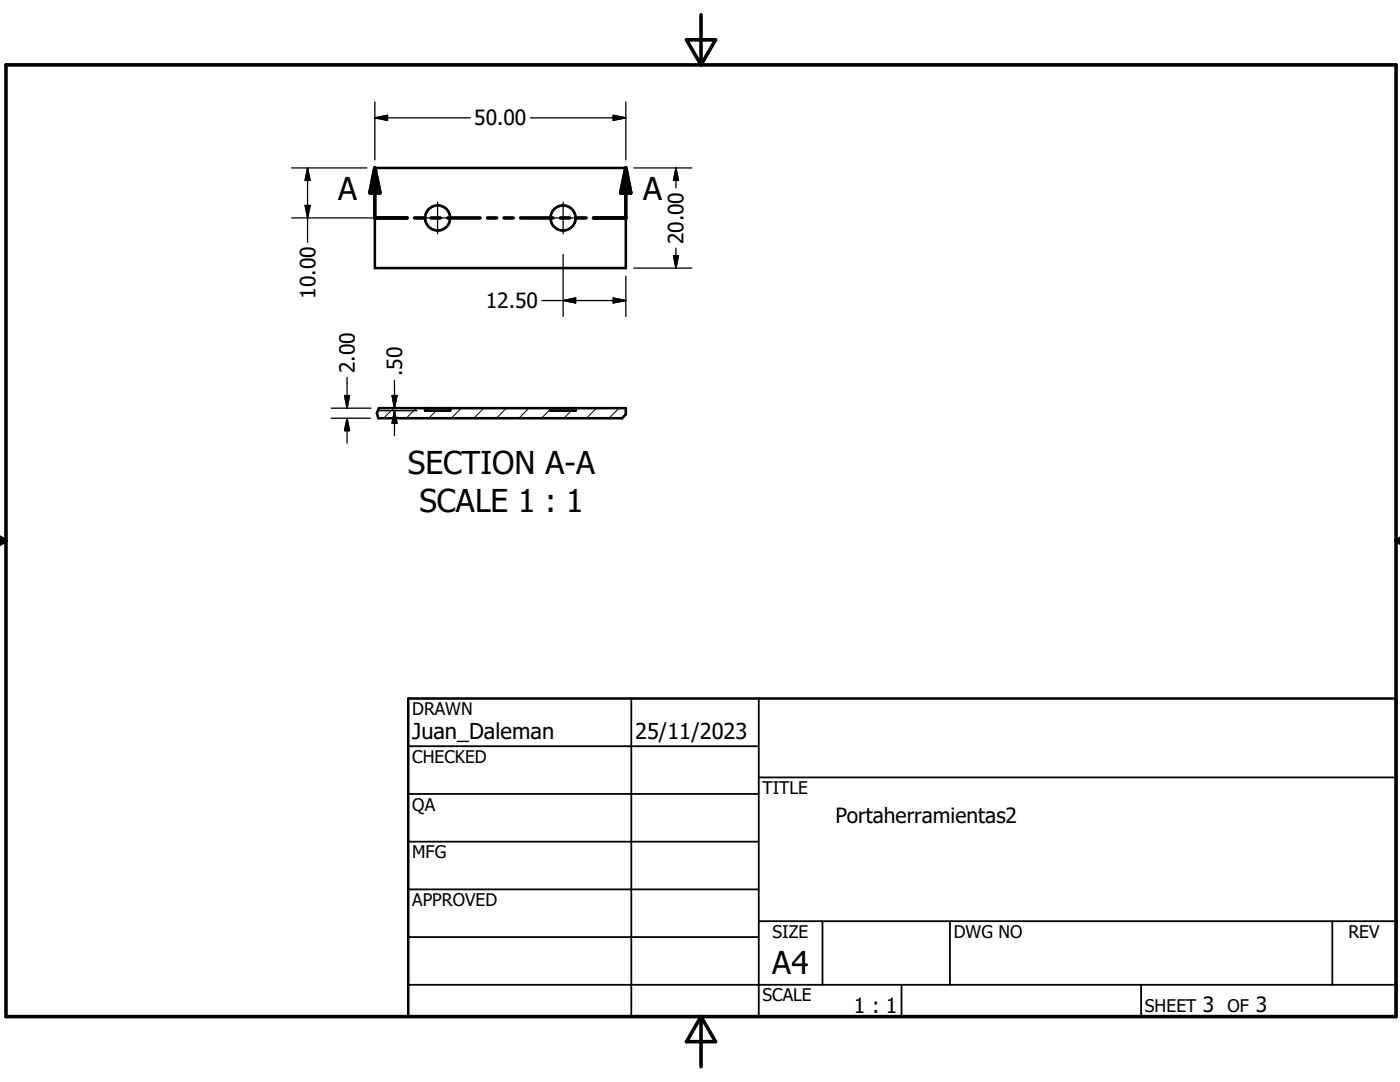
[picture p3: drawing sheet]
<svg xmlns="http://www.w3.org/2000/svg" width="279mm" height="216mm" viewBox="0 0 279 216" stroke-linecap="round" stroke-linejoin="round" font-family="sans-serif">
<path d="M78.6 81.4l-2 2.1M83.1 81.4l-2 2.1M87.1 82l-1.5 1.5M92.1 81.4l-2.1 2.1M96.6 81.4l-2.1 2.1M101.1 81.4l-2 2.1M105.5 81.4l-1.9 2.1M109.9 81.6l-1.8 1.9M114 82l-1.5 1.5M119 81.4l-2 2.1M123.5 81.4l-2 2.1" fill="none" stroke="#000" stroke-width=".2"/>
<g fill="none" stroke="#000" stroke-width=".51">
<path d="M74.8 33.5h50.1v20h-50.1zM75.6 81.4h49.3v1.3l-.7 .8h-48.7l-.3-1.1zM84.8 81.4v.6h5v-.6M109.9 81.4v.6h5v-.6M81.5 139.4h197.1v63.5h-197.1z"/>
<circle cx="87.3" cy="43.5" r="2.5"/>
<circle cx="112.4" cy="43.5" r="2.5"/>
</g>
<g fill="none" stroke="#000" stroke-width=".71">
<path d="M1.2 12.9h277.4v190h-277.4zM137 7.9h5.8l-2.9 5zM139.9 2.9v10M74.8 33.5v10h6.4M74.8 33.5l1 5h-2zM124.9 33.5v10h-6.4M124.9 33.5l1 5h-2zM82.7 43.5h1.9M86.1 43.5h1.8M89.4 43.5h6.4M97.3 43.5h1.8M100.6 43.5h1.8"/>
<path d="M103.9 43.5h6.4M111.8 43.5h1.9M115.2 43.5h1.8M-.1 107.9h1.3M-.1 107.2l1.3 .7M1.2 107.9l-1.2 .7M278.6 107.9h.8M278.6 107.9l.8 .5M279.4 107.4l-.8 .5M139.9 202.9v10M139.9 202.9l2.9 5h-5.8z"/>
</g>
<g fill="none" stroke="#000" stroke-width=".36">
<path d="M126 139.4v63.5M151.4 139.4v63.5M81.5 148.9h69.9M81.5 158.4h69.9M151.4 155.1h127.2M81.5 167.9h69.9M81.5 177.5h69.9M81.5 187h69.9M81.5 196.5h197.1M151.4 183.8h127.2M164.1 183.8v12.7M179.9 196.5v6.4"/>
<path d="M189.6 183.8v12.7M227.7 196.5v6.4M265.9 183.8v12.7"/>
</g>
<path d="M74.8 33.5l1 5h-2zM124.9 33.5l1 5h-2z" fill="#000" stroke="#000" stroke-width=".71"/>
<g fill="none" stroke="#000" stroke-width=".25">
<path d="M58.2 33.5h15M61.4 33.5l.5 2.5h-1zM61.4 33.5v14.8M74.8 23.5h19M74.8 23.5l2.5-.5v1zM74.8 20.3v11.6M105.9 23.5h19M122.4 23l2.5 .5-2.5 .5zM124.9 20.3v11.6M126.5 33.5h11.6M134.9 33.5v4M134.9 33.5l.5 2.5h-1z"/>
<path d="M58.2 43.5h21.8M60.9 41h1l-.5 2.5zM84.1 43.5h6.4M87.3 40.3v6.4M108.2 60h16.7M109.2 43.5h6.4M112.4 40.3v6.4M112.4 50.8v12.3M112.4 60l2.5-.5v.9zM122.4 59.5l2.5 .5-2.5 .4zM124.9 55.1v8M126.5 53.5h11.6"/>
<path d="M134.4 51h1l-.5 2.5zM134.9 49.5v4M68.8 78.9h.9l-.4 2.5zM69.3 75.3v6.1M78.2 78.9h1l-.5 2.5zM78.7 75.9v5.5M66.1 83.5h7.8M66.1 81.4h7.9M69.3 83.5v4.9M69.3 83.5l.4 2.4h-.9zM75.5 81.4h7.7M75.5 82h7.7"/>
<path d="M78.7 82v4.9M78.7 82l.5 2.4h-1z"/>
</g>
<path d="M61.4 33.5l.5 2.5h-1zM74.8 23.5l2.5-.5v1zM122.4 23l2.5 .5-2.5 .5zM134.9 33.5l.5 2.5h-1zM60.9 41h1l-.5 2.5zM112.4 60l2.5-.5v.9zM134.4 51h1l-.5 2.5zM68.8 78.9h.9l-.4 2.5zM78.2 78.9h1l-.5 2.5zM122.4 59.5l2.5 .5-2.5 .4zM69.3 83.5l.4 2.4h-.9zM78.7 82l.5 2.4h-1z" fill="#000" stroke="#000" stroke-width=".25"/>
<g font-size="6.3">
<text x="67.5" y="40">A</text>
<text x="128.4" y="40">A</text>
<text x="81.4" y="94.6">SECTION A-A</text>
<text x="83.7" y="102.2">SCALE 1 : 1</text>
<text x="154.1" y="194.4">A4</text>
</g>
<g font-size="4.4">
<text x="82.3" y="147.5">Juan_Daleman</text>
<text x="126.7" y="147.4">25/11/2023</text>
</g>
<g font-size="4.2">
<text x="94.7" y="25">50.00</text>
<text x="136.4" y="48.7" transform="rotate(-90 136.4 48.7)">20.00</text>
<text x="63" y="59.6" transform="rotate(-90 63 59.6)">10.00</text>
<text x="96.9" y="61.5">12.50</text>
<text x="70.8" y="74.5" transform="rotate(-90 70.8 74.5)">2.00</text>
<text x="80.3" y="75.1" transform="rotate(-90 80.3 75.1)">.50</text>
<text x="166.7" y="164.2">Portaherramientas2</text>
<text x="170.4" y="202.1">1 : 1</text>
<text x="240.1" y="202">3</text>
<text x="250.6" y="202">3</text>
</g>
<g font-size="3.5">
<text x="82.3" y="142.7">DRAWN</text>
<text x="82.3" y="152.2">CHECKED</text>
<text x="82.3" y="161.8">QA</text>
<text x="152.1" y="158.4">TITLE</text>
<text x="82.3" y="171.3">MFG</text>
<text x="82.3" y="180.8">APPROVED</text>
<text x="154.2" y="187.2">SIZE</text>
<text x="190.3" y="187.2">DWG NO</text>
<text x="269.1" y="187.1">REV</text>
<text x="152.1" y="199.8">SCALE</text>
<text x="228.5" y="202">SHEET</text>
<text x="245" y="202">OF</text>
</g>
</svg>
